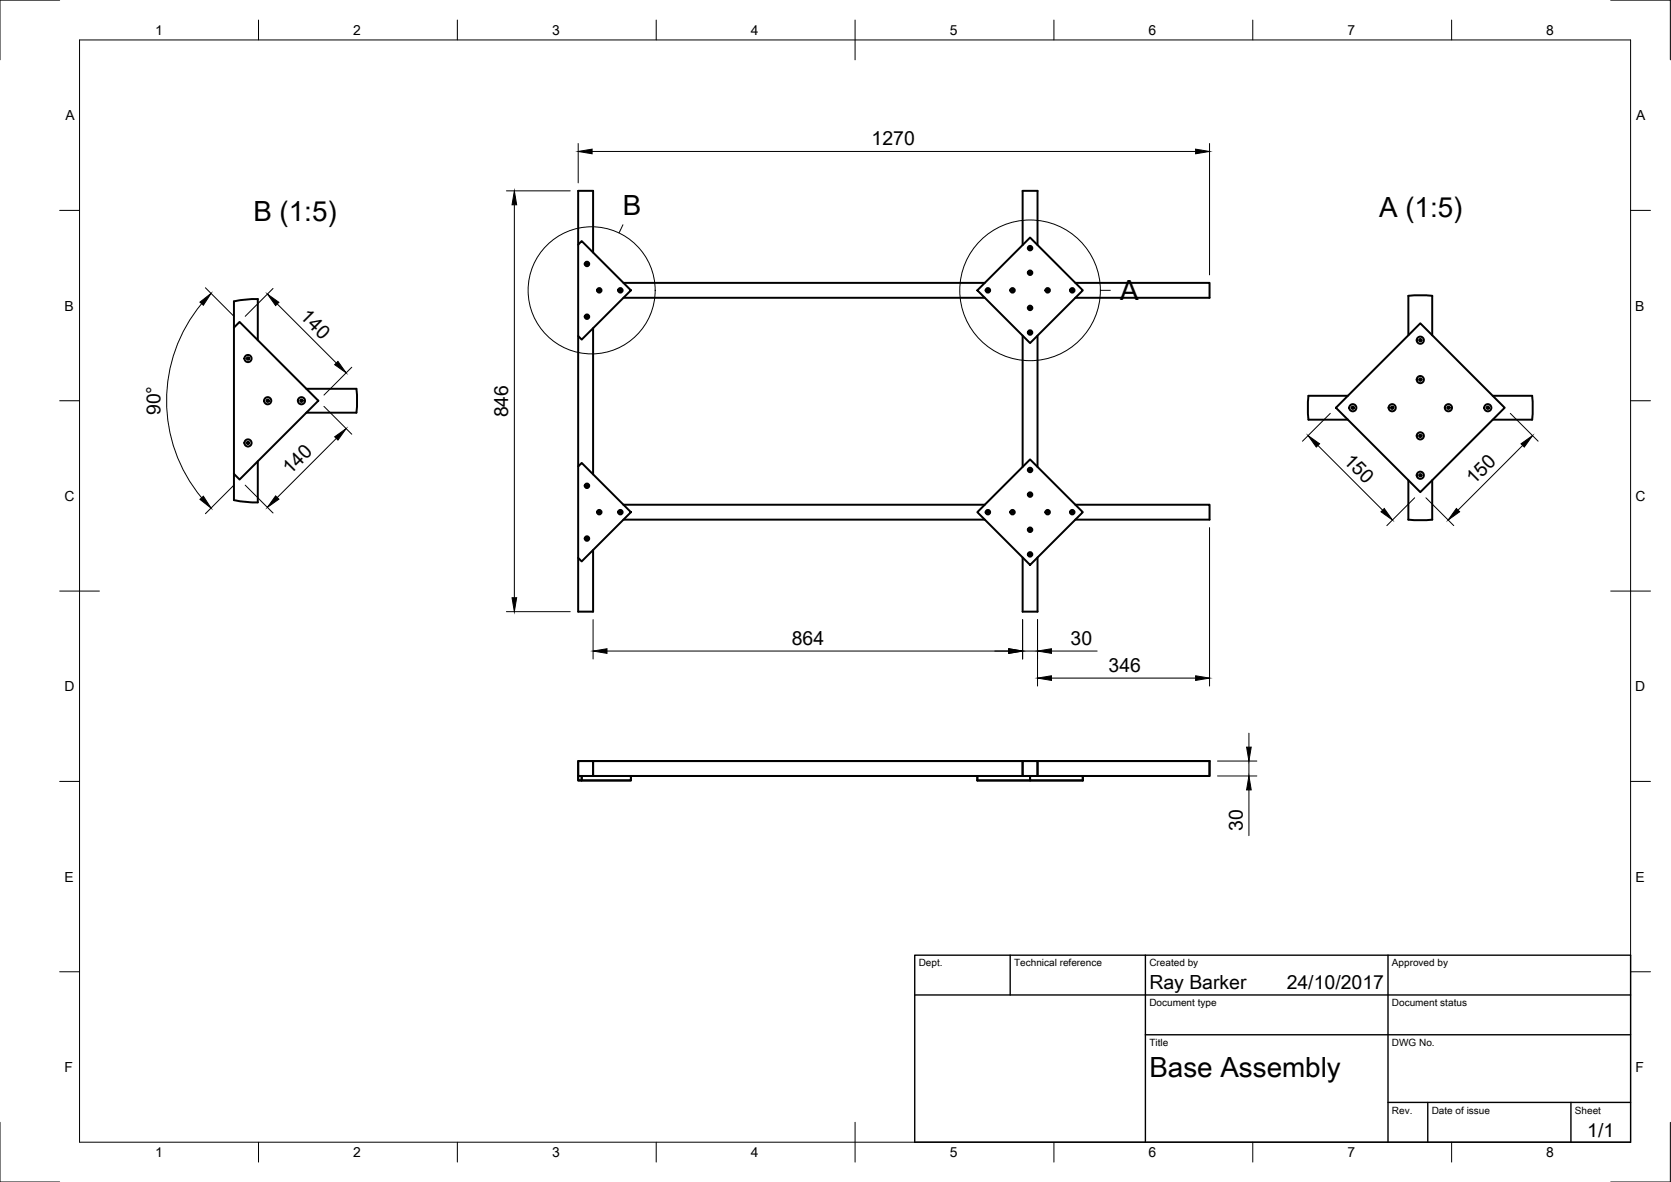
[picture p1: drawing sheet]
<svg xmlns="http://www.w3.org/2000/svg" width="420mm" height="297mm" viewBox="0 0 420 297" stroke-linecap="round" stroke-linejoin="round" font-family="sans-serif">
<!-- layer: Visible -->
<g fill="none" stroke="#000" stroke-width=".5">
<path d="M259 59.7l13.3 13.3-13.3 13.2-13.3-13.2zM145.4 61.5l.9-.9 12.3 12.4-12.3 12.3-.9-.8zM145.4 61.5v-13.5h3.7v15.5M156.8 74.8h90.8M156.8 71.1h90.8M257.1 61.6v-13.6h3.8v13.6M270.4 71.1h33.7v3.7h-33.7M58.8 82.3v-6.6l3-.4 3-.1v10.3M58.8 82.3l1.4-1.4 19.8 19.8-19.8 19.8-1.4-1.4zM77 97.7h12.6l.2 3-.2 3h-12.6M145.4 84.5v32.7M149.1 82.5v36.7"/>
<path d="M257.1 84.3v33M260.9 84.3v33M338.9 99.5h-9.9l-.2 3 .2 3h9.9M354.1 84.3v-10l3-.1 3 .1v10M357.1 81.3l21.2 21.2-21.2 21.2-21.2-21.2zM375.3 99.5h9.9l.2 3-.2 3h-9.9M64.8 115.9v10.4l-3-.2-3-.4v-6.6M145.4 117.2l.9-.9 12.3 12.4-12.3 12.4-.9-.9zM259 115.5l13.3 13.2-13.3 13.3-13.3-13.3zM149.1 138.2v15.5h-3.7v-13.5M156.8 130.6h90.8M156.8 126.8h90.8"/>
<path d="M270.4 126.8h33.7v3.8h-33.7M354.1 120.7v9.9l3 .2 3-.2v-9.9M257.1 140.1v13.6h3.8v-13.6M145.4 191.3h3.7v3.7h-3.7zM145.4 195v1.1h13.2v-1.1M146.3 195v1.1M149.1 195h108M149.1 191.3h108M245.7 195v1.1h26.6v-1.1M257.1 191.3h3.8v3.7h-3.8zM259 195v1.1M260.9 191.3h43.2v3.7h-43.2"/>
<circle cx="147.6" cy="66.3" r=".19"/>
<circle cx="147.6" cy="79.6" r=".19"/>
<circle cx="147.6" cy="79.6" r=".56"/>
<circle cx="147.6" cy="66.3" r=".56"/>
<circle cx="150.7" cy="73" r=".19"/>
<circle cx="150.7" cy="73" r=".56"/>
<circle cx="156" cy="73" r=".19"/>
<circle cx="156" cy="73" r=".56"/>
<circle cx="248.4" cy="73" r=".19"/>
<circle cx="248.4" cy="73" r=".56"/>
<circle cx="254.6" cy="73" r=".19"/>
<circle cx="254.6" cy="73" r=".56"/>
<circle cx="259" cy="62.4" r=".19"/>
<circle cx="259" cy="68.5" r=".19"/>
<circle cx="259" cy="77.4" r=".19"/>
<circle cx="259" cy="68.5" r=".56"/>
<circle cx="259" cy="62.4" r=".56"/>
<circle cx="259" cy="77.4" r=".56"/>
<circle cx="263.4" cy="73" r=".19"/>
<circle cx="263.4" cy="73" r=".56"/>
<circle cx="269.6" cy="73" r=".19"/>
<circle cx="269.6" cy="73" r=".56"/>
<circle cx="62.4" cy="90.1" r=".3"/>
<circle cx="62.4" cy="90.1" r=".9"/>
<circle cx="259" cy="83.6" r=".19"/>
<circle cx="259" cy="83.6" r=".56"/>
<circle cx="357.1" cy="95.4" r=".3"/>
<circle cx="357.1" cy="85.5" r=".3"/>
<circle cx="357.1" cy="95.4" r=".9"/>
<circle cx="357.1" cy="85.5" r=".9"/>
<circle cx="62.4" cy="111.3" r=".3"/>
<circle cx="62.4" cy="111.3" r=".9"/>
<circle cx="67.3" cy="100.7" r=".3"/>
<circle cx="67.3" cy="100.7" r=".9"/>
<circle cx="75.8" cy="100.7" r=".3"/>
<circle cx="75.8" cy="100.7" r=".9"/>
<circle cx="259" cy="118.1" r=".19"/>
<circle cx="259" cy="118.1" r=".56"/>
<circle cx="340.2" cy="102.5" r=".3"/>
<circle cx="340.2" cy="102.5" r=".9"/>
<circle cx="350.1" cy="102.5" r=".3"/>
<circle cx="350.1" cy="102.5" r=".9"/>
<circle cx="357.1" cy="119.4" r=".3"/>
<circle cx="357.1" cy="109.5" r=".3"/>
<circle cx="357.1" cy="119.4" r=".9"/>
<circle cx="357.1" cy="109.5" r=".9"/>
<circle cx="364.2" cy="102.5" r=".3"/>
<circle cx="364.2" cy="102.5" r=".9"/>
<circle cx="374.1" cy="102.5" r=".3"/>
<circle cx="374.1" cy="102.5" r=".9"/>
<circle cx="147.6" cy="135.3" r=".19"/>
<circle cx="147.6" cy="122.1" r=".19"/>
<circle cx="147.6" cy="135.3" r=".56"/>
<circle cx="147.6" cy="122.1" r=".56"/>
<circle cx="150.7" cy="128.7" r=".19"/>
<circle cx="150.7" cy="128.7" r=".56"/>
<circle cx="156" cy="128.7" r=".19"/>
<circle cx="156" cy="128.7" r=".56"/>
<circle cx="248.4" cy="128.7" r=".19"/>
<circle cx="248.4" cy="128.7" r=".56"/>
<circle cx="254.6" cy="128.7" r=".19"/>
<circle cx="254.6" cy="128.7" r=".56"/>
<circle cx="259" cy="124.3" r=".19"/>
<circle cx="259" cy="133.1" r=".19"/>
<circle cx="259" cy="139.3" r=".19"/>
<circle cx="259" cy="124.3" r=".56"/>
<circle cx="259" cy="133.1" r=".56"/>
<circle cx="259" cy="139.3" r=".56"/>
<circle cx="263.4" cy="128.7" r=".19"/>
<circle cx="263.4" cy="128.7" r=".56"/>
<circle cx="269.6" cy="128.7" r=".19"/>
<circle cx="269.6" cy="128.7" r=".56"/>
</g>
<!-- layer: Border -->
<g fill="none" stroke="#000" stroke-width=".25">
<path d="M15 0h-15v15M20 10h390v277h-390zM65 5v5M115 5v5M165 5v5M215 5v10M265 5v5M315 5v5M365 5v5M405 0h15v15M15 52.9h5M410 52.9h5"/>
<path d="M15 100.7h5M410 100.7h5M15 148.5h10M405 148.5h10M15 196.4h5M410 196.4h5M15 244.2h5M410 244.2h5M0 282v15h15M65 287v5M115 287v5M165 287v5"/>
<path d="M215 282v10M265 287v5M315 287v5M365 287v5M420 282v15h-15"/>
</g>
<!-- layer: TitleBlock -->
<path d="M230 240h180v47h-180zM230 250h180M254 240v10M288 240v47M349 240v47M288 260h122M349 277h61M359 277v10M395 277v10" fill="none" stroke="#000" stroke-width=".35"/>
<!-- layer: Dimensions -->
<g fill="none" stroke="#000" stroke-width=".25">
<path d="M145.4 36.1v9.9M148.9 38.1h151.7M304.1 36.1v33M127.3 48h16.1M129.3 51.5v98.7M50.7 76.3a38.1 38.1 0 0 0 0 48.8M51.6 72.3l7.2 7.2M68.7 72.5l-7 7M69.7 76.4l14.9 14.8M88.5 92.3l-7 7M81.5 102.1l7 7M84.6 110.2l-14.9 14.8"/>
<path d="M331.4 111.9l16.2 16.3M334.5 103.9l-7 7M379.7 103.9l7 7M382.9 111.9l-16.3 16.3M58.8 121.9l-7.2 7.2M61.7 121.9l7 7M304.1 132.6v39.8M355.7 125.1l-7 7M358.5 125.1l7 7M127.3 153.7h16.1M149.1 155.7v9.9M257.1 155.7v9.9"/>
<path d="M260.9 155.7v16.7M152.6 163.6h101M257.1 163.6h3.8M264.4 163.6h11.5M264.4 170.4h36.2M306.1 191.3h9.9M306.1 195h9.9M314 184.3v3.5M314 191.3v3.7M314 198.5v11.5"/>
</g>
<g fill="#000" stroke="#000" stroke-width=".25">
<path d="M145.4 38.1l3.5-.6v1.1zM300.6 37.5l3.5 .6-3.5 .5zM129.3 48l.6 3.5h-1.2zM50.3 75.9l2.8-2.2-2 3zM67.2 73.9l2.9 2.1-.8 .8zM84.1 91.6l.9-.8 2 2.9zM84.1 109.8l2.9-2.1-2 2.9zM328.9 109.5l2.9 2-.8 .9zM382.4 111.5l2.9-2-2 2.9zM50.3 125.5l.8-.8 2 3zM69.3 124.6l.8 .8-2.9 2.1zM347.2 128.6l.9-.8 2 2.9z"/>
<path d="M366.2 127.8l.8 .8-2.9 2.1zM128.7 150.2h1.2l-.6 3.5zM149.1 163.6l3.5-.6v1.2zM253.6 163l3.5 .6-3.5 .6zM260.9 170.4l3.5-.6v1.2zM260.9 163.6l3.5-.6v1.2zM300.6 169.8l3.5 .6-3.5 .6zM313.4 187.8h1.2l-.6 3.5zM314 195l.6 3.5h-1.2z"/>
</g>
<!-- layer: Annotations -->
<g fill="none" stroke="#000" stroke-width=".25">
<path d="M156.6 56.5l-1 2.1M276.7 73h2.5"/>
<circle cx="148.8" cy="73" r="16"/>
<circle cx="259" cy="73" r="17.7"/>
</g>
<g font-size="7">
<text x="63.7" y="55.4">B (1:5)</text>
<text x="156.6" y="54">B</text>
<text x="346.8" y="54.5">A (1:5)</text>
<text x="281.7" y="75.5">A</text>
<text x="289" y="270.5">Base Assembly</text>
</g>
<g font-size="4.9">
<text x="219.2" y="36.5">1270</text>
<text x="75.3" y="79.7" transform="rotate(45 75.3 79.7)">140</text>
<text x="40.3" y="104.3" transform="rotate(-90 40.3 104.3)">90°</text>
<text x="127.8" y="104.9" transform="rotate(-90 127.8 104.9)">846</text>
<text x="73" y="119.5" transform="rotate(-45 73 119.5)">140</text>
<text x="337.6" y="116" transform="rotate(45 337.6 116)">150</text>
<text x="370.6" y="122" transform="rotate(-45 370.6 122)">150</text>
<text x="199.1" y="162.1">864</text>
<text x="269.2" y="162">30</text>
<text x="278.7" y="168.8">346</text>
<text x="312.5" y="208.7" transform="rotate(-90 312.5 208.7)">30</text>
<text x="289" y="248.5">Ray Barker</text>
<text x="323.5" y="248.5">24/10/2017</text>
<text x="399.1" y="285.6">1/1</text>
</g>
<g font-size="3.5">
<text x="39" y="8.8">1</text>
<text x="88.8" y="8.8">2</text>
<text x="138.8" y="8.8">3</text>
<text x="188.7" y="8.8">4</text>
<text x="238.8" y="8.8">5</text>
<text x="288.7" y="8.8">6</text>
<text x="338.8" y="8.8">7</text>
<text x="388.8" y="8.8">8</text>
<text x="16.4" y="30.2">A</text>
<text x="411.4" y="30.2">A</text>
<text x="16.2" y="78">B</text>
<text x="411.2" y="78">B</text>
<text x="16.2" y="125.9">C</text>
<text x="411.2" y="125.9">C</text>
<text x="16.2" y="173.7">D</text>
<text x="411.2" y="173.7">D</text>
<text x="16.2" y="221.5">E</text>
<text x="411.2" y="221.5">E</text>
<text x="16.2" y="269.4">F</text>
<text x="411.2" y="269.4">F</text>
<text x="39" y="290.8">1</text>
<text x="88.8" y="290.8">2</text>
<text x="138.8" y="290.8">3</text>
<text x="188.7" y="290.8">4</text>
<text x="238.8" y="290.8">5</text>
<text x="288.7" y="290.8">6</text>
<text x="338.8" y="290.8">7</text>
<text x="388.8" y="290.8">8</text>
</g>
<g font-size="2.5">
<text x="231" y="242.8">Dept.</text>
<text x="255" y="242.8">Technical reference</text>
<text x="289" y="242.8">Created by</text>
<text x="350" y="242.8">Approved by</text>
<text x="289" y="252.8">Document type</text>
<text x="350" y="252.8">Document status</text>
<text x="289" y="262.8">Title</text>
<text x="350" y="262.8">DWG No.</text>
<text x="350" y="279.8">Rev.</text>
<text x="360" y="279.8">Date of issue</text>
<text x="396" y="279.8">Sheet</text>
</g>
</svg>
